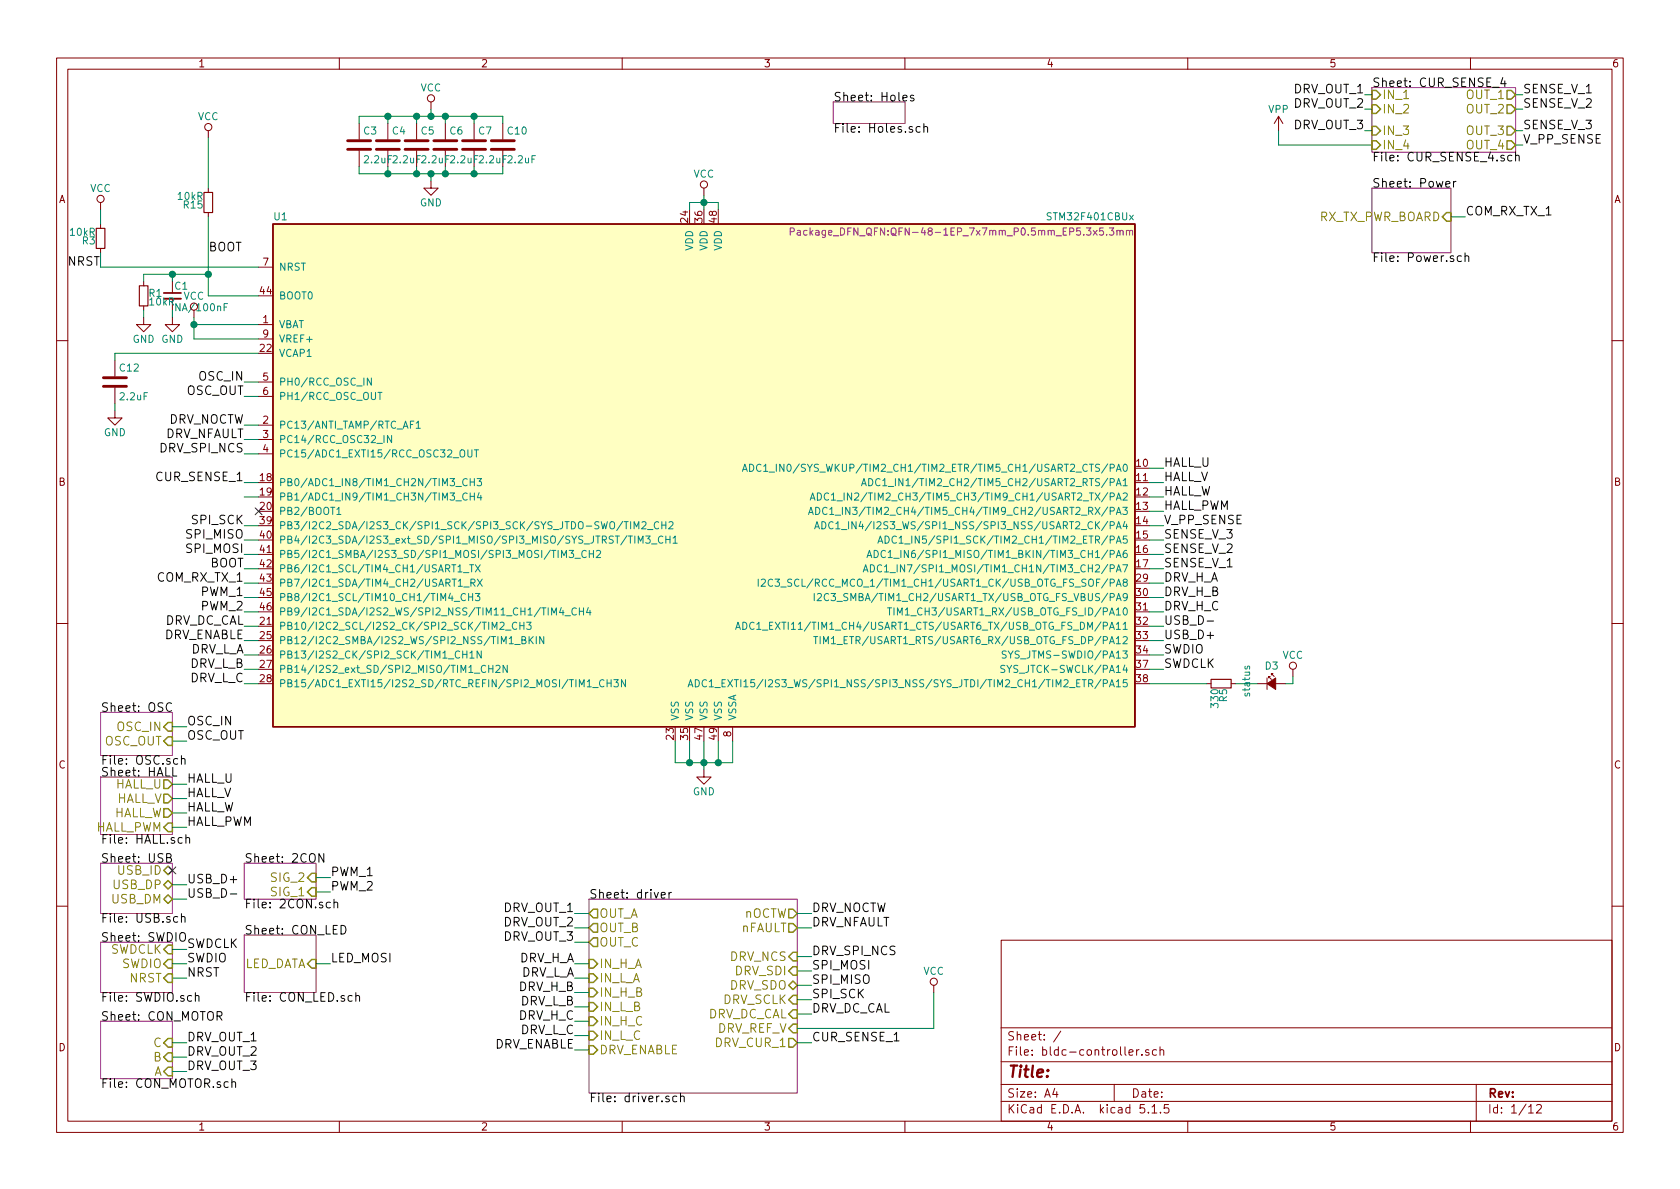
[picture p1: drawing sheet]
EESchema Schematic File Version 4
LIBS:bldc-controller-cache
EELAYER 29 0
EELAYER END
$Descr A4 11693 8268
encoding utf-8
Sheet 1 12
Title ""
Date ""
Rev ""
Comp ""
Comment1 ""
Comment2 ""
Comment3 ""
Comment4 ""
$EndDescr
$Comp
L bldc-controller-rescue:VCC #PWR01
U 1 1
P 4900 1350
F 0 "#PWR01" H 4900 1200 50  0001 C CNN
F 1 "VCC" H 4900 1500 50  0000 C CNN
F 2 "" H 4900 1350 50  0000 C CNN
F 3 "" H 4900 1350 50  0000 C CNN
	1    4900 1350
	1    0    0    -1  
$EndComp
$Comp
L bldc-controller-rescue:C C4
U 1 1
P 2700 1000
F 0 "C4" H 2725 1100 50  0000 L CNN
F 1 "2.2uF" H 2725 900 50  0000 L CNN
F 2 "Capacitor_SMD:C_0603_1608Metric" H 2738 850 50  0001 C CNN
F 3 "" H 2700 1000 50  0000 C CNN
	1    2700 1000
	1    0    0    -1  
$EndComp
$Comp
L bldc-controller-rescue:C C5
U 1 1
P 2900 1000
F 0 "C5" H 2925 1100 50  0000 L CNN
F 1 "2.2uF" H 2925 900 50  0000 L CNN
F 2 "Capacitor_SMD:C_0603_1608Metric" H 2938 850 50  0001 C CNN
F 3 "" H 2900 1000 50  0000 C CNN
	1    2900 1000
	1    0    0    -1  
$EndComp
$Comp
L bldc-controller-rescue:C C6
U 1 1
P 3100 1000
F 0 "C6" H 3125 1100 50  0000 L CNN
F 1 "2.2uF" H 3125 900 50  0000 L CNN
F 2 "Capacitor_SMD:C_0603_1608Metric" H 3138 850 50  0001 C CNN
F 3 "" H 3100 1000 50  0000 C CNN
	1    3100 1000
	1    0    0    -1  
$EndComp
$Comp
L bldc-controller-rescue:C C7
U 1 1
P 3300 1000
F 0 "C7" H 3325 1100 50  0000 L CNN
F 1 "2.2uF" H 3325 900 50  0000 L CNN
F 2 "Capacitor_SMD:C_0603_1608Metric" H 3338 850 50  0001 C CNN
F 3 "" H 3300 1000 50  0000 C CNN
	1    3300 1000
	1    0    0    -1  
$EndComp
$Comp
L bldc-controller-rescue:C C10
U 1 1
P 3500 1000
F 0 "C10" H 3525 1100 50  0000 L CNN
F 1 "2.2uF" H 3525 900 50  0000 L CNN
F 2 "Capacitor_SMD:C_0603_1608Metric" H 3538 850 50  0001 C CNN
F 3 "" H 3500 1000 50  0000 C CNN
	1    3500 1000
	1    0    0    -1  
$EndComp
$Comp
L bldc-controller-rescue:C C3
U 1 1
P 2500 1000
F 0 "C3" H 2525 1100 50  0000 L CNN
F 1 "2.2uF" H 2525 900 50  0000 L CNN
F 2 "Capacitor_SMD:C_0603_1608Metric" H 2538 850 50  0001 C CNN
F 3 "" H 2500 1000 50  0000 C CNN
	1    2500 1000
	1    0    0    -1  
$EndComp
$Comp
L bldc-controller-rescue:GND #PWR02
U 1 1
P 3000 1250
F 0 "#PWR02" H 3000 1000 50  0001 C CNN
F 1 "GND" H 3000 1100 50  0000 C CNN
F 2 "" H 3000 1250 50  0000 C CNN
F 3 "" H 3000 1250 50  0000 C CNN
	1    3000 1250
	1    0    0    -1  
$EndComp
$Comp
L bldc-controller-rescue:VCC #PWR03
U 1 1
P 3000 750
F 0 "#PWR03" H 3000 600 50  0001 C CNN
F 1 "VCC" H 3000 900 50  0000 C CNN
F 2 "" H 3000 750 50  0000 C CNN
F 3 "" H 3000 750 50  0000 C CNN
	1    3000 750 
	1    0    0    -1  
$EndComp
$Comp
L bldc-controller-rescue:VCC #PWR04
U 1 1
P 1450 950
F 0 "#PWR04" H 1450 800 50  0001 C CNN
F 1 "VCC" H 1450 1100 50  0000 C CNN
F 2 "" H 1450 950 50  0000 C CNN
F 3 "" H 1450 950 50  0000 C CNN
	1    1450 950 
	1    0    0    -1  
$EndComp
$Sheet
S 700  4950 500  300 
U 578E3EDC
F0 "OSC" 60
F1 "OSC.sch" 60
F2 "OSC_IN" I R 1200 5050 60 
F3 "OSC_OUT" I R 1200 5150 60 
$EndSheet
$Comp
L bldc-controller-rescue:GND #PWR05
U 1 1
P 4900 5350
F 0 "#PWR05" H 4900 5100 50  0001 C CNN
F 1 "GND" H 4900 5200 50  0000 C CNN
F 2 "" H 4900 5350 50  0000 C CNN
F 3 "" H 4900 5350 50  0000 C CNN
	1    4900 5350
	1    0    0    -1  
$EndComp
$Comp
L bldc-controller-rescue:C C12
U 1 1
P 800 2650
F 0 "C12" H 825 2750 50  0000 L CNN
F 1 "2.2uF" H 825 2550 50  0000 L CNN
F 2 "Capacitor_SMD:C_0603_1608Metric" H 838 2500 50  0001 C CNN
F 3 "" H 800 2650 50  0000 C CNN
	1    800  2650
	1    0    0    -1  
$EndComp
$Sheet
S 700  6000 500  350 
U 578E9D42
F0 "USB" 60
F1 "USB.sch" 60
F2 "USB_ID" B R 1200 6050 60 
F3 "USB_DP" B R 1200 6150 60 
F4 "USB_DM" B R 1200 6250 60 
$EndSheet
Text Label 1300 6150 0    60   ~ 0
USB_D+
Text Label 1300 6250 0    60   ~ 0
USB_D-
NoConn ~ 1200 6050
Text Label 8100 4450 0    60   ~ 0
USB_D+
Text Label 8100 4350 0    60   ~ 0
USB_D-
$Sheet
S 700  6550 500  350 
U 578EBA53
F0 "SWDIO" 60
F1 "SWDIO.sch" 60
F2 "SWDCLK" I R 1200 6600 60 
F3 "SWDIO" I R 1200 6700 60 
F4 "NRST" I R 1200 6800 60 
$EndSheet
Text Label 1300 6600 0    60   ~ 0
SWDCLK
Text Label 1300 6700 0    60   ~ 0
SWDIO
Text Label 1300 6800 0    60   ~ 0
NRST
Text Label 700  1850 2    60   ~ 0
NRST
$Comp
L bldc-controller-rescue:R_Small R5
U 1 1
P 8500 4750
F 0 "R5" H 8530 4770 50  0000 L CNN
F 1 "330" H 8530 4710 50  0000 L CNN
F 2 "Resistor_SMD:R_0603_1608Metric" H 8500 4750 50  0001 C CNN
F 3 "" H 8500 4750 50  0000 C CNN
	1    8500 4750
	0    1    1    0   
$EndComp
$Comp
L bldc-controller-rescue:Led_Small D3
U 1 1
P 8850 4750
F 0 "D3" H 8800 4875 50  0000 L CNN
F 1 "status" V 8675 4650 50  0000 L CNN
F 2 "LED_SMD:LED_0805_2012Metric" V 8850 4750 50  0001 C CNN
F 3 "" V 8850 4750 50  0000 C CNN
	1    8850 4750
	1    0    0    -1  
$EndComp
$Comp
L bldc-controller-rescue:VCC #PWR06
U 1 1
P 9000 4700
F 0 "#PWR06" H 9000 4550 50  0001 C CNN
F 1 "VCC" H 9000 4850 50  0000 C CNN
F 2 "" H 9000 4700 50  0000 C CNN
F 3 "" H 9000 4700 50  0000 C CNN
	1    9000 4700
	1    0    0    -1  
$EndComp
Text Label 1700 4050 2    60   ~ 0
COM_RX_TX_1
$Sheet
S 9550 1300 550  450 
U 57903743
F0 "Power" 60
F1 "Power.sch" 60
F2 "RX_TX_PWR_BOARD" I R 10100 1500 60 
$EndSheet
$Sheet
S 9550 600  1000 450 
U 57A239DD
F0 "CUR_SENSE_4" 60
F1 "CUR_SENSE_4.sch" 60
F2 "IN_1" I L 9550 650 60 
F3 "IN_2" I L 9550 750 60 
F4 "IN_3" I L 9550 900 60 
F5 "OUT_1" O R 10550 650 60 
F6 "OUT_2" O R 10550 750 60 
F7 "OUT_3" O R 10550 900 60 
F8 "IN_4" I L 9550 1000 60 
F9 "OUT_4" O R 10550 1000 60 
$EndSheet
Text Label 9500 650  2    60   ~ 0
DRV_OUT_1
Text Label 9500 750  2    60   ~ 0
DRV_OUT_2
Text Label 9500 900  2    60   ~ 0
DRV_OUT_3
Text Label 10600 650  0    60   ~ 0
SENSE_V_1
Text Label 10600 750  0    60   ~ 0
SENSE_V_2
Text Label 10600 900  0    60   ~ 0
SENSE_V_3
$Sheet
S 1700 6500 500  400 
U 57ACE4EA
F0 "CON_LED" 60
F1 "CON_LED.sch" 60
F2 "LED_DATA" I R 2200 6700 60 
$EndSheet
Text Label 2300 6700 0    60   ~ 0
LED_MOSI
$Sheet
S 700  7100 500  400 
U 57AD42C9
F0 "CON_MOTOR" 60
F1 "CON_MOTOR.sch" 60
F2 "A" I R 1200 7450 60 
F3 "B" I R 1200 7350 60 
F4 "C" I R 1200 7250 60 
$EndSheet
Text Label 1300 7450 0    60   ~ 0
DRV_OUT_3
Text Label 1300 7350 0    60   ~ 0
DRV_OUT_2
Text Label 1300 7250 0    60   ~ 0
DRV_OUT_1
Text Label 8100 3250 0    60   ~ 0
HALL_U
Text Label 8100 3350 0    60   ~ 0
HALL_V
Text Label 8100 3450 0    60   ~ 0
HALL_W
Text Label 1300 5450 0    60   ~ 0
HALL_U
Text Label 1300 5550 0    60   ~ 0
HALL_V
Text Label 1300 5650 0    60   ~ 0
HALL_W
$Sheet
S 5800 700  500  150 
U 57B1F4B0
F0 "Holes" 60
F1 "Holes.sch" 60
$EndSheet
Text Label 10200 1500 0    60   ~ 0
COM_RX_TX_1
Text Label 1700 4150 2    60   ~ 0
PWM_1
Text Label 1700 4250 2    60   ~ 0
PWM_2
$Sheet
S 1700 6000 500  250 
U 57B721E0
F0 "2CON" 60
F1 "2CON.sch" 60
F2 "SIG_1" I R 2200 6200 60 
F3 "SIG_2" I R 2200 6100 60 
$EndSheet
Text Label 2300 6100 0    60   ~ 0
PWM_1
Text Label 2300 6200 0    60   ~ 0
PWM_2
$Comp
L bldc-controller-rescue:STM32F401CBUx U1
U 1 1
P 4900 3350
F 0 "U1" H 1900 5175 50  0000 L BNN
F 1 "STM32F401CBUx" H 7900 5175 50  0000 R BNN
F 2 "Package_DFN_QFN:QFN-48-1EP_7x7mm_P0.5mm_EP5.3x5.3mm" H 7900 5125 50  0000 R TNN
F 3 "" H 4900 3350 50  0000 C CNN
	1    4900 3350
	1    0    0    -1  
$EndComp
$Sheet
S 4100 6250 1450 1350
U 5809B7F6
F0 "driver" 60
F1 "driver.sch" 60
F2 "OUT_A" O L 4100 6350 60 
F3 "OUT_B" O L 4100 6450 60 
F4 "OUT_C" O L 4100 6550 60 
F5 "nOCTW" O R 5550 6350 60 
F6 "nFAULT" O R 5550 6450 60 
F7 "IN_H_B" I L 4100 6900 60 
F8 "IN_L_B" I L 4100 7000 60 
F9 "IN_H_A" I L 4100 6700 60 
F10 "IN_L_A" I L 4100 6800 60 
F11 "IN_H_C" I L 4100 7100 60 
F12 "IN_L_C" I L 4100 7200 60 
F13 "DRV_ENABLE" I L 4100 7300 60 
F14 "DRV_NCS" I R 5550 6650 60 
F15 "DRV_SDI" I R 5550 6750 60 
F16 "DRV_SCLK" I R 5550 6950 60 
F17 "DRV_DC_CAL" I R 5550 7050 60 
F18 "DRV_REF_V" I R 5550 7150 60 
F19 "DRV_SDO" B R 5550 6850 60 
F20 "DRV_CUR_1" O R 5550 7250 60 
$EndSheet
Text Label 4000 6700 2    60   ~ 0
DRV_H_A
Text Label 4000 6800 2    60   ~ 0
DRV_L_A
Text Label 4000 6900 2    60   ~ 0
DRV_H_B
Text Label 4000 7000 2    60   ~ 0
DRV_L_B
Text Label 4000 7100 2    60   ~ 0
DRV_H_C
Text Label 4000 7200 2    60   ~ 0
DRV_L_C
Text Label 4000 7300 2    60   ~ 0
DRV_ENABLE
Text Label 4000 6350 2    60   ~ 0
DRV_OUT_1
Text Label 4000 6450 2    60   ~ 0
DRV_OUT_2
Text Label 4000 6550 2    60   ~ 0
DRV_OUT_3
Text Label 8100 4050 0    60   ~ 0
DRV_H_A
Text Label 8100 4150 0    60   ~ 0
DRV_H_B
Text Label 8100 4250 0    60   ~ 0
DRV_H_C
Text Label 1700 4550 2    60   ~ 0
DRV_L_A
Text Label 1700 4650 2    60   ~ 0
DRV_L_B
Text Label 8100 4550 0    60   ~ 0
SWDIO
Text Label 8100 4650 0    60   ~ 0
SWDCLK
$Comp
L bldc-controller-rescue:GND #PWR07
U 1 1
P 800 2850
F 0 "#PWR07" H 800 2600 50  0001 C CNN
F 1 "GND" H 800 2700 50  0000 C CNN
F 2 "" H 800 2850 50  0000 C CNN
F 3 "" H 800 2850 50  0000 C CNN
	1    800  2850
	1    0    0    -1  
$EndComp
$Comp
L bldc-controller-rescue:VCC #PWR08
U 1 1
P 6500 6900
F 0 "#PWR08" H 6500 6750 50  0001 C CNN
F 1 "VCC" H 6500 7050 50  0000 C CNN
F 2 "" H 6500 6900 50  0000 C CNN
F 3 "" H 6500 6900 50  0000 C CNN
	1    6500 6900
	1    0    0    -1  
$EndComp
Text Label 5650 7250 0    60   ~ 0
CUR_SENSE_1
Text Label 5650 7050 0    60   ~ 0
DRV_DC_CAL
Text Label 5650 6750 0    60   ~ 0
SPI_MOSI
Text Label 5650 6850 0    60   ~ 0
SPI_MISO
Text Label 5650 6950 0    60   ~ 0
SPI_SCK
Text Label 5650 6650 0    60   ~ 0
DRV_SPI_NCS
Text Label 5650 6350 0    60   ~ 0
DRV_NOCTW
Text Label 5650 6450 0    60   ~ 0
DRV_NFAULT
Text Label 1700 3650 2    60   ~ 0
SPI_SCK
Text Label 1700 3750 2    60   ~ 0
SPI_MISO
Text Label 1700 3850 2    60   ~ 0
SPI_MOSI
Text Label 1700 3150 2    60   ~ 0
DRV_SPI_NCS
Text Label 1700 2950 2    60   ~ 0
DRV_NOCTW
Text Label 1700 3050 2    60   ~ 0
DRV_NFAULT
Text Label 1700 3350 2    60   ~ 0
CUR_SENSE_1
Text Label 8100 3650 0    60   ~ 0
V_PP_SENSE
Text Label 8100 3950 0    60   ~ 0
SENSE_V_1
Text Label 8100 3850 0    60   ~ 0
SENSE_V_2
Text Label 8100 3750 0    60   ~ 0
SENSE_V_3
$Comp
L bldc-controller-rescue:VCC #PWR09
U 1 1
P 1350 2200
F 0 "#PWR09" H 1350 2050 50  0001 C CNN
F 1 "VCC" H 1350 2350 50  0000 C CNN
F 2 "" H 1350 2200 50  0000 C CNN
F 3 "" H 1350 2200 50  0000 C CNN
	1    1350 2200
	1    0    0    -1  
$EndComp
Wire Wire Line
	1800 3450 1700 3450
Wire Wire Line
	1700 4650 1800 4650
Wire Wire Line
	1700 4550 1800 4550
Wire Wire Line
	8100 4250 8000 4250
Wire Wire Line
	8000 4150 8100 4150
Wire Wire Line
	8100 4050 8000 4050
Wire Wire Line
	4000 6550 4100 6550
Wire Wire Line
	4000 6450 4100 6450
Wire Wire Line
	4000 6350 4100 6350
Wire Wire Line
	4000 7300 4100 7300
Wire Wire Line
	4000 6700 4100 6700
Wire Wire Line
	4000 6800 4100 6800
Wire Wire Line
	4000 6900 4100 6900
Wire Wire Line
	4000 7000 4100 7000
Wire Wire Line
	4000 7100 4100 7100
Wire Wire Line
	4000 7200 4100 7200
Wire Wire Line
	2500 800  2500 850 
Wire Wire Line
	2500 1150 2500 1200
Connection ~ 4800 5300
Wire Wire Line
	4800 5150 4800 5300
Connection ~ 5000 5300
Wire Wire Line
	5000 5300 5000 5150
Wire Wire Line
	5000 1400 5000 1450
Connection ~ 4900 1400
Wire Wire Line
	4800 1400 4800 1450
Wire Wire Line
	4800 1400 4900 1400
Wire Wire Line
	4900 1350 4900 1400
Wire Wire Line
	2200 6200 2300 6200
Wire Wire Line
	2300 6100 2200 6100
Wire Wire Line
	8000 3350 8100 3350
Wire Wire Line
	8100 3250 8000 3250
Wire Wire Line
	10100 1500 10200 1500
Wire Wire Line
	1300 5450 1200 5450
Wire Wire Line
	1200 5550 1300 5550
Wire Wire Line
	1300 5650 1200 5650
Wire Wire Line
	1200 7450 1300 7450
Wire Wire Line
	1300 7350 1200 7350
Wire Wire Line
	1200 7250 1300 7250
Wire Wire Line
	2300 6700 2200 6700
Wire Wire Line
	8000 4750 8400 4750
Wire Wire Line
	10600 650  10550 650 
Wire Wire Line
	10550 750  10600 750 
Wire Wire Line
	10600 900  10550 900 
Wire Wire Line
	9500 900  9550 900 
Wire Wire Line
	9500 750  9550 750 
Wire Wire Line
	9500 650  9550 650 
Wire Wire Line
	1800 4050 1700 4050
Wire Wire Line
	9000 4750 8950 4750
Wire Wire Line
	9000 4700 9000 4750
Wire Wire Line
	8750 4750 8600 4750
Wire Wire Line
	1300 6600 1200 6600
Wire Wire Line
	1200 6700 1300 6700
Wire Wire Line
	1300 6800 1200 6800
Wire Wire Line
	1200 6150 1300 6150
Wire Wire Line
	1300 6250 1200 6250
Connection ~ 4900 5300
Wire Wire Line
	5100 5300 5100 5150
Wire Wire Line
	4700 5150 4700 5300
Wire Wire Line
	4700 5300 4800 5300
Wire Wire Line
	4900 5150 4900 5300
Wire Wire Line
	1700 2750 1800 2750
Wire Wire Line
	1700 2650 1800 2650
Connection ~ 3000 800 
Wire Wire Line
	3000 800  3000 750 
Connection ~ 3000 1200
Wire Wire Line
	3000 1200 3000 1250
Connection ~ 2700 1200
Wire Wire Line
	2700 1200 2700 1150
Connection ~ 2900 1200
Wire Wire Line
	2900 1200 2900 1150
Connection ~ 3100 1200
Wire Wire Line
	3100 1200 3100 1150
Connection ~ 3300 1200
Wire Wire Line
	3300 1200 3300 1150
Wire Wire Line
	3500 1200 3500 1150
Wire Wire Line
	2500 1200 2700 1200
Connection ~ 2700 800 
Wire Wire Line
	2700 850  2700 800 
Connection ~ 2900 800 
Wire Wire Line
	2900 800  2900 850 
Connection ~ 3100 800 
Wire Wire Line
	3100 800  3100 850 
Connection ~ 3300 800 
Wire Wire Line
	3300 800  3300 850 
Wire Wire Line
	3500 800  3500 850 
Wire Wire Line
	2500 800  2700 800 
Wire Wire Line
	700  1850 1800 1850
Wire Wire Line
	8100 3450 8000 3450
Wire Wire Line
	1700 4250 1800 4250
Wire Wire Line
	1800 4150 1700 4150
Wire Wire Line
	8100 4650 8000 4650
Wire Wire Line
	8000 4550 8100 4550
Wire Wire Line
	8100 4350 8000 4350
Wire Wire Line
	8000 4450 8100 4450
Wire Wire Line
	800  2850 800  2800
Wire Wire Line
	800  2500 800  2450
Wire Wire Line
	800  2450 1800 2450
Wire Wire Line
	6500 6900 6500 7150
Wire Wire Line
	6500 7150 5550 7150
Wire Wire Line
	5550 7250 5650 7250
Wire Wire Line
	5650 7050 5550 7050
Wire Wire Line
	5650 6950 5550 6950
Wire Wire Line
	5550 6850 5650 6850
Wire Wire Line
	5650 6750 5550 6750
Wire Wire Line
	5650 6650 5550 6650
Wire Wire Line
	5650 6450 5550 6450
Wire Wire Line
	5550 6350 5650 6350
Wire Wire Line
	1700 3650 1800 3650
Wire Wire Line
	1700 3850 1800 3850
Wire Wire Line
	1800 3750 1700 3750
Wire Wire Line
	8100 3850 8000 3850
Wire Wire Line
	8000 3750 8100 3750
Wire Wire Line
	1700 3350 1800 3350
Wire Wire Line
	8100 3650 8000 3650
Wire Wire Line
	1450 2050 1800 2050
Wire Wire Line
	1700 2950 1800 2950
Wire Wire Line
	1700 3050 1800 3050
Wire Wire Line
	1700 3150 1800 3150
Wire Wire Line
	1350 2200 1350 2250
Wire Wire Line
	1350 2250 1800 2250
Wire Wire Line
	1350 2350 1800 2350
Connection ~ 1350 2250
$Sheet
S 700  5400 500  400 
U 580FABC4
F0 "HALL" 60
F1 "HALL.sch" 60
F2 "HALL_U" O R 1200 5450 60 
F3 "HALL_V" O R 1200 5550 60 
F4 "HALL_W" O R 1200 5650 60 
F5 "HALL_PWM" I R 1200 5750 60 
$EndSheet
Text Label 8100 3550 0    60   ~ 0
HALL_PWM
Wire Wire Line
	8100 3550 8000 3550
Text Label 1300 5750 0    60   ~ 0
HALL_PWM
Wire Wire Line
	1300 5750 1200 5750
Text Label 1300 5050 0    60   ~ 0
OSC_IN
Wire Wire Line
	1300 5050 1200 5050
Text Label 1300 5150 0    60   ~ 0
OSC_OUT
Wire Wire Line
	1300 5150 1200 5150
Text Label 1700 2650 2    60   ~ 0
OSC_IN
Text Label 1700 2750 2    60   ~ 0
OSC_OUT
Wire Wire Line
	1700 4750 1800 4750
$Comp
L bldc-controller-rescue:R_Small R3
U 1 1
P 700 1650
F 0 "R3" H 730 1670 50  0000 L CNN
F 1 "10kR" H 730 1610 50  0000 L CNN
F 2 "Resistor_SMD:R_0603_1608Metric" H 700 1650 50  0001 C CNN
F 3 "" H 700 1650 50  0000 C CNN
	1    700  1650
	-1   0    0    1   
$EndComp
Wire Wire Line
	1000 2200 1000 2150
$Comp
L bldc-controller-rescue:R_Small R1
U 1 1
P 1000 2050
F 0 "R1" H 1030 2070 50  0000 L CNN
F 1 "10kR" H 1030 2010 50  0000 L CNN
F 2 "Resistor_SMD:R_0603_1608Metric" H 1000 2050 50  0001 C CNN
F 3 "" H 1000 2050 50  0000 C CNN
	1    1000 2050
	1    0    0    -1  
$EndComp
$Comp
L bldc-controller-rescue:GND #PWR010
U 1 1
P 1000 2200
F 0 "#PWR010" H 1000 1950 50  0001 C CNN
F 1 "GND" H 1000 2050 50  0000 C CNN
F 2 "" H 1000 2200 50  0000 C CNN
F 3 "" H 1000 2200 50  0000 C CNN
	1    1000 2200
	1    0    0    -1  
$EndComp
Wire Wire Line
	1000 1950 1000 1900
Wire Wire Line
	1000 1900 1200 1900
Connection ~ 1450 1900
$Comp
L bldc-controller-rescue:C_Small C1
U 1 1
P 1200 2050
F 0 "C1" H 1210 2120 50  0000 L CNN
F 1 "NA/100nF" H 1210 1970 50  0000 L CNN
F 2 "Capacitor_SMD:C_0603_1608Metric" H 1200 2050 50  0001 C CNN
F 3 "" H 1200 2050 50  0000 C CNN
	1    1200 2050
	1    0    0    -1  
$EndComp
$Comp
L bldc-controller-rescue:GND #PWR011
U 1 1
P 1200 2200
F 0 "#PWR011" H 1200 1950 50  0001 C CNN
F 1 "GND" H 1200 2050 50  0000 C CNN
F 2 "" H 1200 2200 50  0000 C CNN
F 3 "" H 1200 2200 50  0000 C CNN
	1    1200 2200
	1    0    0    -1  
$EndComp
Wire Wire Line
	1200 2200 1200 2150
Wire Wire Line
	1200 1950 1200 1900
Connection ~ 1200 1900
Text Label 1450 1750 0    60   ~ 0
BOOT
Text Label 1700 3950 2    60   ~ 0
BOOT
Wire Wire Line
	1700 3950 1800 3950
NoConn ~ 1800 3550
Text Label 1700 4450 2    60   ~ 0
DRV_ENABLE
Wire Wire Line
	1700 4450 1800 4450
Text Label 1700 4350 2    60   ~ 0
DRV_DC_CAL
Wire Wire Line
	1700 4350 1800 4350
$Comp
L bldc-controller-rescue:VCC #PWR012
U 1 1
P 700 1450
F 0 "#PWR012" H 700 1300 50  0001 C CNN
F 1 "VCC" H 700 1600 50  0000 C CNN
F 2 "" H 700 1450 50  0000 C CNN
F 3 "" H 700 1450 50  0000 C CNN
	1    700  1450
	1    0    0    -1  
$EndComp
Wire Wire Line
	700  1850 700  1750
Wire Wire Line
	700  1550 700  1450
Text Label 10600 1000 0    60   ~ 0
V_PP_SENSE
Wire Wire Line
	10600 1000 10550 1000
$Comp
L bldc-controller-rescue:VPP #PWR013
U 1 1
P 8900 900
F 0 "#PWR013" H 8900 750 50  0001 C CNN
F 1 "VPP" H 8900 1050 50  0000 C CNN
F 2 "" H 8900 900 50  0000 C CNN
F 3 "" H 8900 900 50  0000 C CNN
	1    8900 900 
	1    0    0    -1  
$EndComp
Wire Wire Line
	8900 900  8900 1000
Wire Wire Line
	8900 1000 9550 1000
Wire Wire Line
	4800 5300 4900 5300
Wire Wire Line
	5000 5300 5100 5300
Wire Wire Line
	4900 1400 5000 1400
Wire Wire Line
	4900 1400 4900 1450
Wire Wire Line
	4900 5300 4900 5350
Wire Wire Line
	4900 5300 5000 5300
Wire Wire Line
	3000 800  3100 800 
Wire Wire Line
	3000 1200 3100 1200
Wire Wire Line
	2700 1200 2900 1200
Wire Wire Line
	2900 1200 3000 1200
Wire Wire Line
	3100 1200 3300 1200
Wire Wire Line
	3300 1200 3500 1200
Wire Wire Line
	2700 800  2900 800 
Wire Wire Line
	2900 800  3000 800 
Wire Wire Line
	3100 800  3300 800 
Wire Wire Line
	3300 800  3500 800 
Wire Wire Line
	1350 2250 1350 2350
Wire Wire Line
	1450 1900 1450 2050
Wire Wire Line
	1200 1900 1450 1900
$Comp
L bldc-controller-rescue:R_Small R15
U 1 1
P 1450 1400
F 0 "R15" H 1480 1420 50  0000 L CNN
F 1 "10kR" H 1480 1360 50  0000 L CNN
F 2 "Resistor_SMD:R_0603_1608Metric" H 1450 1400 50  0001 C CNN
F 3 "" H 1450 1400 50  0000 C CNN
	1    1450 1400
	-1   0    0    1   
$EndComp
Wire Wire Line
	1450 950  1450 1300
Wire Wire Line
	1450 1500 1450 1900
Wire Wire Line
	8000 3950 8100 3950
Text Label 1700 4750 2    60   ~ 0
DRV_L_C
$EndSCHEMATC
